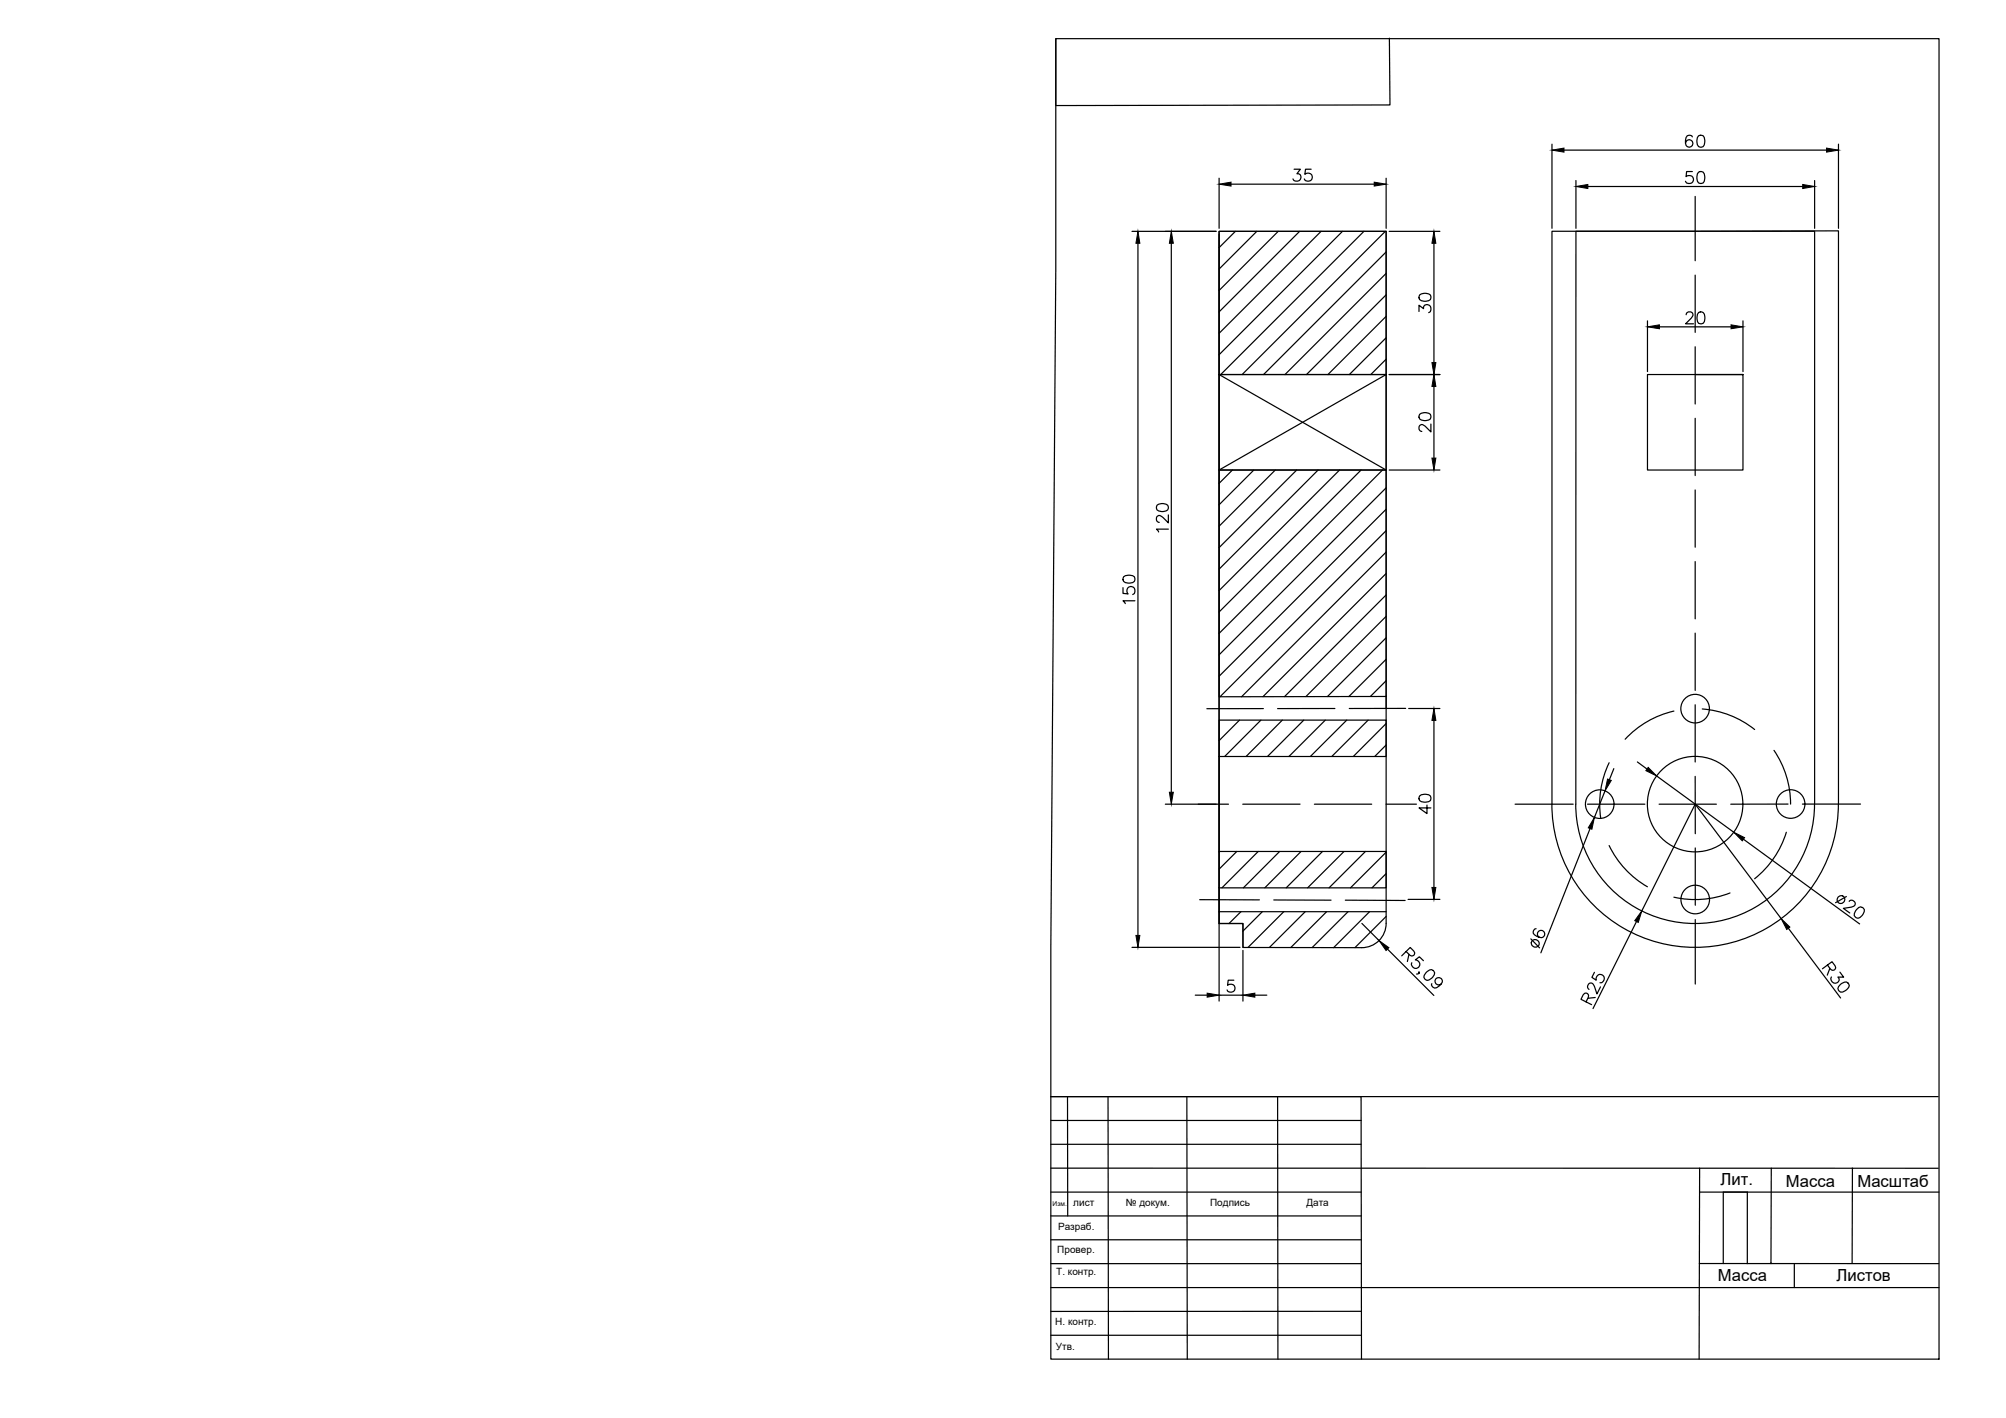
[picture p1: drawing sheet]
<svg xmlns="http://www.w3.org/2000/svg" width="420mm" height="297mm" viewBox="0 0 420 297" stroke-linecap="round" stroke-linejoin="round" font-family="sans-serif">
<!-- layer: 0 -->
<g fill="none" stroke="#000" stroke-width=".25">
<path d="M221.1 8.1h185v276.6h-186v-86.2l1-142zM291 8l.1 14-70 .1v-14M255.3 37.3v10.5M257.8 38.6h30M271 35.4h1.4l-.8 1a.8 .8 0 0 1 .9 .9 .8 .8 0 0 1-1.1 .6l-.4-.1-.2-.3M274.6 35.4h-1.2l-.1 1.1a.88 .88 0 0 1 1.3 0 .88 .88 0 0 1-.1 1.3 .88 .88 0 0 1-1.3-.3M290.3 37.3v10.5M325.1 30.2v17.6M327.6 31.4h55M330.1 37.8v10M332.6 39.1h45M354.5 35.9h-1.2l-.1 1.1a.88 .88 0 0 1 1.3 0 .88 .88 0 0 1-.2 1.3 .88 .88 0 0 1-1.3-.3"/>
<path d="M354.5 28.7a.73 .73 0 0 0-.7-.4 .73 .73 0 0 0-.6 .5 1.78 1.78 0 0 0 .2 1.9 .78 .78 0 0 0 1.1-.3 .78 .78 0 0 0-.5-1.1 .78 .78 0 0 0-1 .7M355.8 36.1a.79 .79 0 0 1 1.2 .3 2.2 2.2 0 0 1-.3 1.9 .85 .85 0 0 1-1.2-.3 2.11 2.11 0 0 1 .3-1.9zM355.8 28.4a.83 .83 0 0 1 1.2 .4 2.2 2.2 0 0 1-.3 1.9 .81 .81 0 0 1-1.2-.4 2.11 2.11 0 0 1 .3-1.9zM380.1 37.8v10M385.1 30.2v17.6M237.1 48.5h17.6M238.3 51v145M245.3 51v115M255.3 48.5h35v30h-35zM255.3 49.1v160.6M258.7 48.5l-3.4 3.4M263.2 48.5l-7.9 7.9"/>
<path d="M267.7 48.5l-12.4 12.3M272.2 48.5l-16.9 16.8M276.7 48.5l-21.4 21.3M281.2 48.5l-25.9 25.8M285.7 48.5l-30 30M290.2 48.5l-30 30M290.3 52.8l-25.6 25.7M290.3 57.3l-21.2 21.2M291 48.5h10.6M300.3 51v25M325.1 48.4h60l-.1 120a30 30 0 0 1-30 30.1 30 30 0 0 1-30-30.1zM355.1 41.1v13.5"/>
<path d="M355.1 57.6v12M255.3 78.5h35v20h-35zM255.3 78.5l35 20M290.3 61.8l-16.7 16.7M290.3 66.3l-12.2 12.2M290.3 70.8l-7.7 7.7M290.3 75.2l-3.2 3.3M290.3 78.5l-35 20M291 78.5h10.6M297.2 65.2v-1.3l1 .8a.8 .8 0 0 1 .9-.9 .8 .8 0 0 1 .6 1.1l-.1 .3-.4 .3M297.3 61.8a1.93 1.93 0 0 1 2.3 0 .83 .83 0 0 1-.4 1.2 2.02 2.02 0 0 1-1.9-.2l-.1-.4zM345.1 67.2v10.6"/>
<path d="M347.6 68.5h15M353.2 65.9l.2-.4 .7-.2a.61 .61 0 0 1 .4 1l-1.5 1.5h1.7M355.1 72.6v12M355.1 78.5h10v20h-20v-20h20M355.8 65.5a.81 .81 0 0 1 1.2 .3 2.11 2.11 0 0 1-.3 1.9 .83 .83 0 0 1-1.2-.3 2.2 2.2 0 0 1 .3-1.9zM365.1 67.2v10.6M255.3 98.5h35v47.4l-35 .1zM258.1 98.5l-2.8 2.8M262.6 98.5l-7.3 7.2M267.1 98.5l-11.8 11.7M271.6 98.5l-16.3 16.2M276.1 98.5l-20.8 20.7"/>
<path d="M280.6 98.5l-25.3 25.2M285.1 98.5l-29.8 29.7M289.6 98.5l-34.3 34.2M291 98.5h10.6M297.3 86.8a1.93 1.93 0 0 1 2.3 0 .83 .83 0 0 1-.4 1.2 2.02 2.02 0 0 1-1.9-.3l-.1-.3zM299.7 88.8v1.7l-1.2-1.2a.77 .77 0 0 0-1.1-.2l-.1 .1a.8 .8 0 0 0 .1 1l.4 .2M300.3 81v15M355.1 87.6v12M242.3 105.8a1.93 1.93 0 0 1 2.3 0 .79 .79 0 0 1-.4 1.2 2.02 2.02 0 0 1-1.9-.2l-.1-.4zM244.7 110.8h-2.5l.5 .6M244.7 107.9v1.6l-1.2-1.2a.77 .77 0 0 0-1.2-.1 .8 .8 0 0 0 .4 1.2h.1M290.3 102.2l-35 35"/>
<path d="M290.3 106.7l-35 35M290.3 111.2l-34.8 34.8M290.3 115.6l-30.3 30.4M355.1 102.6v12M355.1 117.6v12M235.2 123.1v1.2l1.1 .1a.88 .88 0 0 1 0-1.3 .88 .88 0 0 1 1.3 .2 .88 .88 0 0 1-.4 1.2M235.3 120.8a2.02 2.02 0 0 1 2.3 0 .85 .85 0 0 1-.4 1.2 2.11 2.11 0 0 1-1.9-.2l-.1-.4zM237.7 125.8h-2.5l.5 .6M290.3 124.6l-21.3 21.3M290.3 133.6l-12.3 12.3M290.3 138.1l-7.8 7.8M290.3 120.1l-25.8 25.8"/>
<path d="M290.3 129.1l-16.8 16.8M355.1 132.6v12M255.3 158.5v19.9M255.3 150.8h35v7.7h-35zM259.6 150.8l-4.3 4.3M264.1 150.8l-7.6 7.7M264.6 148.4l-11.8 .1M268.6 150.8l-7.6 7.7M273.1 150.8l-7.6 7.7M277.6 150.8l-7.6 7.7M279.6 148.4h-12M282.1 150.8l-7.6 7.7"/>
<path d="M286.6 150.8l-7.7 7.7M290.3 142.6l-3.3 3.3M290.3 151.6l-6.9 6.9M290.3 156.1l-2.4 2.4M294.4 148.4h-11.8M295 148.4h6.6M300.3 150.9v35M337 159.8a20 20 0 0 0-1.7 11.6M342.9 159.6l2.1 1.5M350.6 149a20 20 0 0 0-10.2 5.8M355.1 147.6v12M356.5 148.5a20 20 0 0 1 11 4.3"/>
<path d="M371.6 157.2a20 20 0 0 1 3.4 11.2M244.1 168.5h13.2M255.3 178.4h35v7.6h-35zM259 178.4l-3.7 3.7M260.3 168.5h12M263.5 178.4l-7.6 7.6M268 178.4l-7.6 7.6M272.5 178.4l-7.6 7.6M275.3 168.5h12M277 178.4l-7.6 7.6M281.5 178.4l-7.6 7.6M286 178.4l-7.6 7.6"/>
<path d="M290.3 168.5h6.4M290.3 178.5l-7.4 7.5M297.3 166.7a1.93 1.93 0 0 1 2.3 0 .83 .83 0 0 1-.4 1.2 2.2 2.2 0 0 1-1.9-.2l-.1-.4zM298.9 168.6v1.8l-1.7-1.2h2.5M317.3 168.5h12.2M332.5 168.5h12M333 173.6l-10.3 26M336.2 165.7l-2.2 5.5M337 177.1a20 20 0 0 0 8.1 8.7M338 161l-.9 2.3M347 162.6l16.1 11.7M347.5 168.5h12"/>
<path d="M355.1 162.6v12M355.1 177.6v12M365.2 175.8l24.3 17.7M374.1 174.3a20 20 0 0 1-6.6 9.8M374.5 168.4l-12 .1M377.5 168.4h12.2M380.1 168.4v-120h-50l-.1 120a25 25 0 0 0 25 25.1 25 25 0 0 0 25.1-25.1M237.1 198.5h22.6M251.3 188.5h12.5M255.3 186v5M255.4 191l-.1 .1M259.9 191l-2.5 2.5"/>
<path d="M260.3 199.1v10.6M264.4 191l-4.1 4M266.8 188.5l12 .1M268.9 191l-7.5 7.5M273.4 191l-7.5 7.5M277.9 191l-7.6 7.5M281.8 188.6h12.5M282.3 191l-7.5 7.5M285.2 193.4l3.6 3.6M286.9 191l-7.6 7.5M290.3 191h-35v2.5h5v5h24.9a5.1 5.1 0 0 0 5.1-5.1v-144.9h-35v145h5v5M290.3 183l-2.9 3"/>
<path d="M290.3 192l-6.5 6.5M290.6 198.8l9.7 9.7M294.5 199.3l1.1 1a.58 .58 0 0 0 .7-.7l-.9-1.1-1.8 1.7M294.9 188.4h6.7M295.1 199.9l-.3 1.5M320.6 196.7l1.9 1.9M321.7 194.6a.71 .71 0 0 0-.6 .5 .71 .71 0 0 0 .3 .7 1.79 1.79 0 0 0 1.8 .5 .78 .78 0 0 0 .1-1.2 .78 .78 0 0 0-1.2 .1 .78 .78 0 0 0 .3 1.2M342.8 193.1l-9.1 18.2M343.9 190.8l11.2-22.3 18 23.9M355.1 192.6v13.5M362.4 187.1a20 20 0 0 1-11.8 .8M374.6 194.5l10.9 14.6"/>
<path d="M386.7 187.8l-2.2 1.3M387.3 188.8l.3-.2a.8 .8 0 0 1 1 .5 .57 .57 0 0 1-.4 .8l-2.1 .4 1.3 1M388.9 190.5l.4-.4a.78 .78 0 0 1 .9 .1 .78 .78 0 0 1 .3 .8 2.03 2.03 0 0 1-1.3 1.4 .83 .83 0 0 1-.8-1zM250.3 208.5h2.5M255.3 208.5h5M258.4 205.3h-1.2l-.1 1.1a.88 .88 0 0 1 1.3 0 .88 .88 0 0 1-.1 1.3 .88 .88 0 0 1-1.3-.3M262.8 208.5h2.5M297.3 203.8h-.2v-.2h.2a.46 .46 0 0 1-.6 .4M298.1 201.2l-.8-.8-.9 .7a.88 .88 0 0 1 1 .9 .88 .88 0 0 1-1 .8 .88 .88 0 0 1-.7-1.1M298.9 203.5l.5-.3a.77 .77 0 0 1 .9 .2 .77 .77 0 0 1 .1 .8 2.14 2.14 0 0 1-1.5 1.2 .81 .81 0 0 1-.6-1.1zM299.9 206.1a.74 .74 0 0 0 .6 .9 1.94 1.94 0 0 0 1.6-1.6 .78 .78 0 0 0-1.1-.6 .78 .78 0 0 0-.3 1.1 .78 .78 0 0 0 1.1 .2M332.2 209.9l.5-1.4a.56 .56 0 0 0-.8-.4l-.8 1.2 2.3 1.2"/>
<path d="M334 203.7l-.6 1 .9 .6a.88 .88 0 0 1 .6-1.2 .88 .88 0 0 1 1.1 .8 .88 .88 0 0 1-.9 1M334.1 209l-1.5 .1M335.2 206.7l-.7 1.5-.5-1.6a.77 .77 0 0 0-1.1-.6l-.4 .6 .1 .4 .2 .3M382.8 202.2l.9 1a.58 .58 0 0 0 .8-.5l-.8-1.2-2 1.4M383.3 202.8l-.6 1.5M385.4 203.6l.8 1.1h-1.3a.81 .81 0 0 1-.2 1.2 .81 .81 0 0 1-1.1-.5l-.1-.3 .1-.4M385.5 206.2a1.08 1.08 0 0 1 1.7-.1 1.12 1.12 0 0 1-.7 1.4l-.5 .3a.77 .77 0 0 1-.9-.3 .77 .77 0 0 1 0-.8zM220.1 234.7h65M220.1 239.7h65M223.6 229.7v25M232.1 229.7l.1 55M248.6 229.7l.1 55"/>
<path d="M267.6 229.7l.1 55M405.9 229.7h-185.8h65l.1 55M220.1 244.7h185.9M220.1 249.7h65M220.1 254.7h65M220.1 259.7h65M356 249.7h50.1M356 244.7l-.1 40M360.9 249.7v15M366 249.7v15M371 244.7l-.1 20M388 244.7l-.1 20"/>
<path d="M220.1 264.7h65M220.1 269.7h186M220.1 279.7h65.1M285.1 274.7h-65M355.9 264.7h50.2M370.9 264.7h.1M375.8 264.7v5"/>
<circle cx="355" cy="148.4" r="3"/>
<circle cx="335.1" cy="168.4" r="3"/>
<circle cx="355" cy="168.4" r="10"/>
<circle cx="375" cy="168.4" r="3"/>
<circle cx="321.5" cy="197.6" r=".83"/>
<circle cx="355.1" cy="188.4" r="3"/>
<circle cx="385.6" cy="188.4" r=".83"/>
</g>
<g fill="#000" stroke="#000" stroke-width=".21">
<path d="M255.3 38.6l2.5-.4v.8zM287.8 38.2l2.5 .4-2.5 .4zM325.1 31.4l2.5-.4v.9zM330.1 39.1l2.5-.5v.9zM377.6 38.6l2.5 .5-2.5 .4zM382.6 31l2.5 .4-2.5 .5zM238.3 48.5l.4 2.5h-.8zM245.3 48.5l.5 2.5h-.9zM300.3 48.5l.4 2.5h-.8zM299.9 76h.8l-.4 2.5zM345.1 68.5l2.5-.5v.9zM362.6 68l2.5 .5-2.5 .4z"/>
<path d="M300.3 78.5l.4 2.5h-.8zM299.9 96h.8l-.4 2.5zM300.3 148.4l.4 2.5h-.8zM244.9 166h.9l-.5 2.5zM334 171.2l-.6 2.5-.7-.3zM336.7 163.2l.8 .3-1.3 2.2zM345.2 160.8l1.8 1.8-2.3-1.2zM363.1 174.3l2.3 1.2-.5 .6zM237.9 196h.8l-.4 2.5zM288.8 197l2.1 1.5-.6 .6zM299.9 185.9h.8l-.4 2.5zM343.9 190.8l-.8 2.4-.7-.3z"/>
<path d="M373.1 192.4l1.8 1.8-.7 .5zM252.8 208l2.5 .5-2.5 .4zM260.3 208.5l2.5-.5v.9z"/>
</g>
<g font-size="3.5">
<text x="360.3" y="248.2">Лит.</text>
<text x="374.1" y="248.7">Масса</text>
<text x="389.1" y="248.6">Масштаб</text>
<text x="359.8" y="268.3">Масса</text>
<text x="384.6" y="268.3">Листов</text>
</g>
<g font-size="2.1">
<text x="221.6" y="257.7">Разраб.</text>
<text x="224.8" y="252.7">лист</text>
<text x="235.8" y="252.6">№ докум.</text>
<text x="253.5" y="252.6">Подпись</text>
<text x="273.6" y="252.7">Дата</text>
<text x="221.5" y="262.6">Провер.</text>
<text x="221.2" y="267.1">Т. контр.</text>
<text x="221" y="277.6">Н. контр.</text>
<text x="221.2" y="282.8">Утв.</text>
</g>
<text font-size="1.4" x="220.5" y="252.6">Изм.</text>
</svg>
